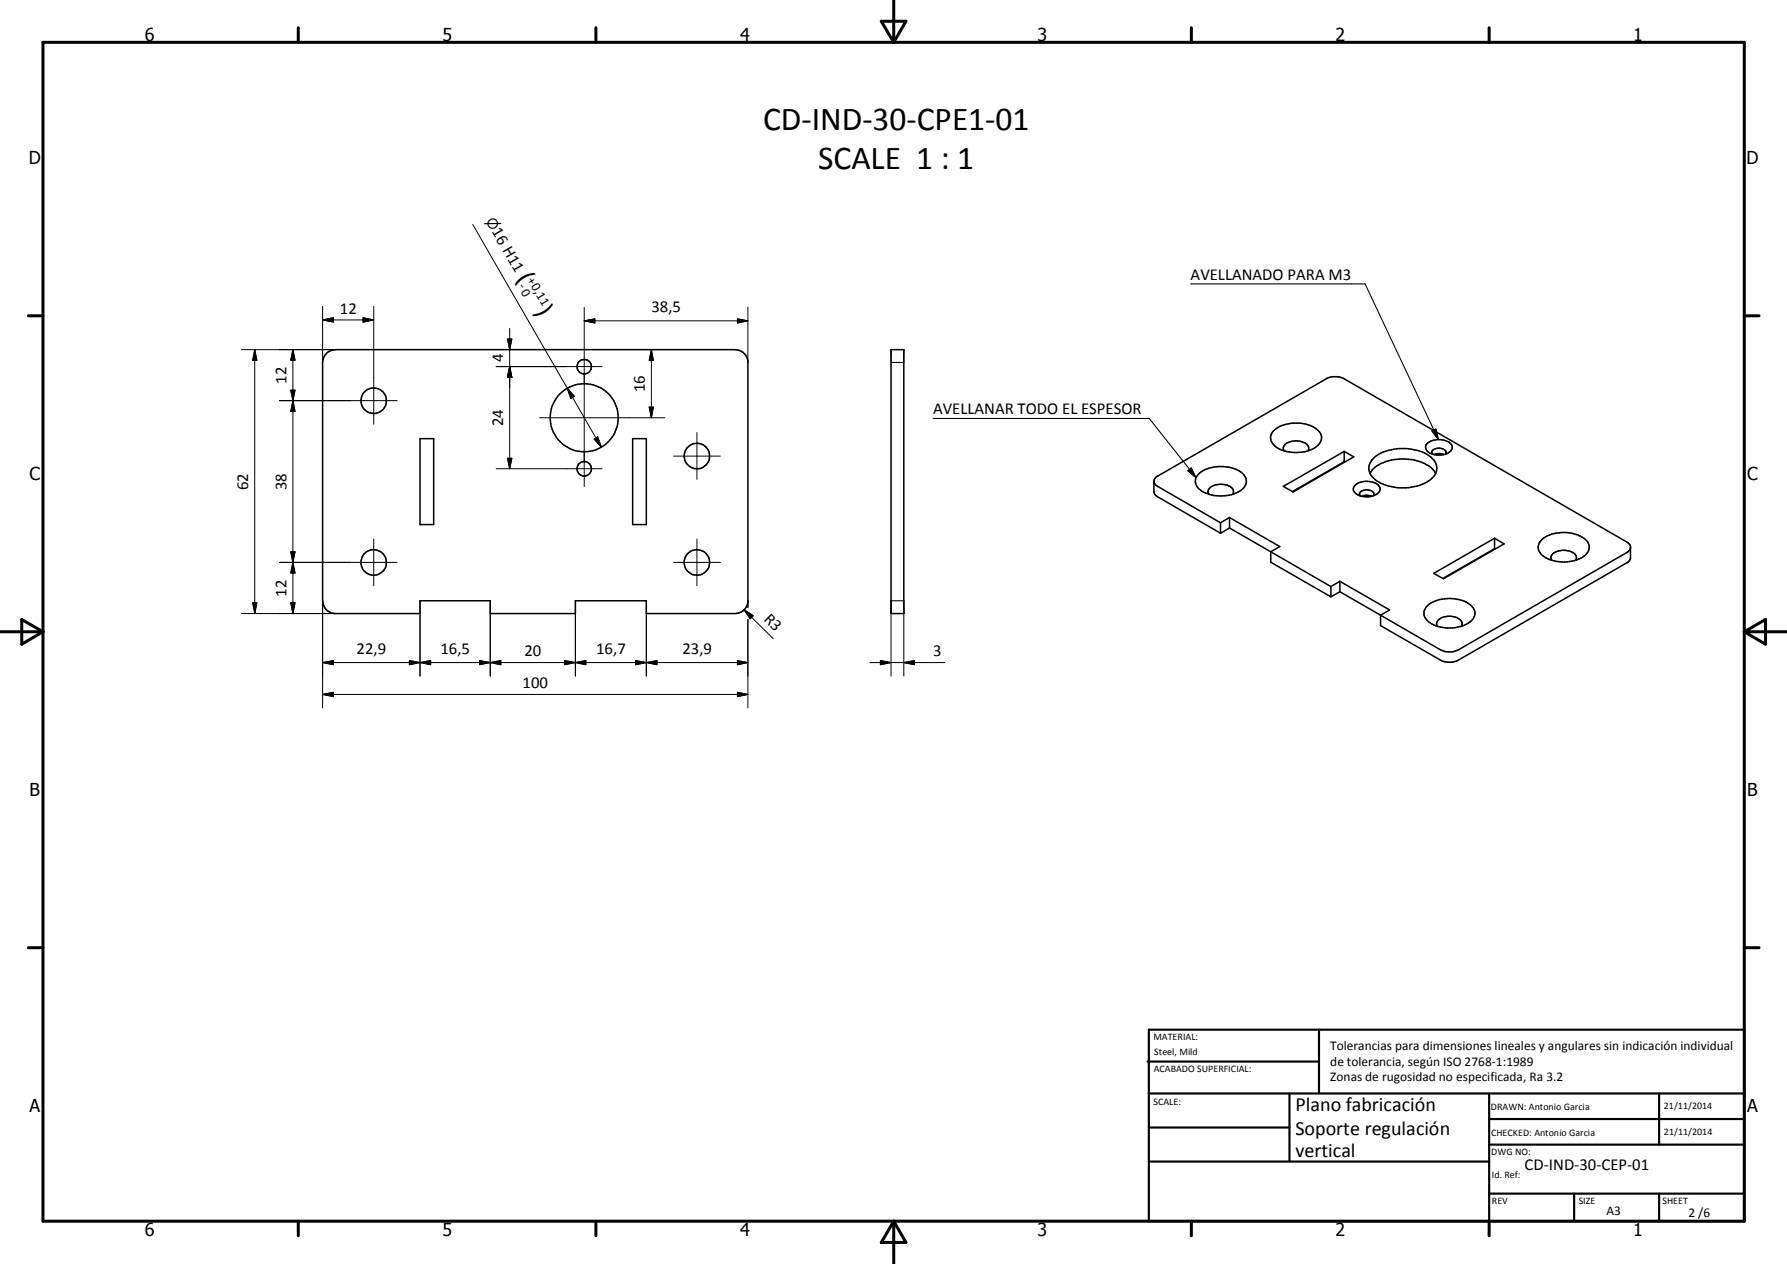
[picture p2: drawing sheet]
<svg xmlns="http://www.w3.org/2000/svg" width="420mm" height="297mm" viewBox="0 0 420 297" stroke-linecap="round" stroke-linejoin="round" font-family="sans-serif">
<g fill="none" stroke="#000" stroke-width=".35">
<path d="M76.7 83.1l1-.7 1.2-.2h94a3 3 0 0 1 2.9 2.6v56.8a3 3 0 0 1-2.9 2.6h-20.9v-3h-16.7v3h-20v-3h-16.5v3h-19.9a3 3 0 0 1-3.1-3v-56l.3-1.2zM209.5 82.2h3v62h-3zM98.8 103.1h3.2v20.2h-3.2zM148.7 103.1h3.3v20.2h-3.3zM271.3 113.1l.6-1.1 39.9-23a4.5 4.5 0 0 1 4.2 0l66.5 38.4 .8 .7 .1 3.2-.6 .8-39.9 23a4.6 4.6 0 0 1-4.2 0l-14.1-8.1v-2.4M271.3 113.1l.3 .6 .6 .6 14.8 8.6M271.3 113.1v2.4l.1 .5 .5 .6 15.1 8.7M281.8 111.5a8.5 8.5 0 0 1 10.6 0 2.44 2.44 0 0 1-.9 3.9 8.9 8.9 0 0 1-9.7-.6 2.26 2.26 0 0 1 0-3.3zM284.3 116.2a1.27 1.27 0 0 1 .8-2 4.1 4.1 0 0 1 4.8 .8l.1 .7-.2 .5M299.4 101.3a8.6 8.6 0 0 1 10.4-.3 2.41 2.41 0 0 1-.6 4.2 8.8 8.8 0 0 1-9.7-.6 2.26 2.26 0 0 1-.1-3.3zM301.7 114.3l14.3-8.2 2.3 1.3-14.3 8.2zM301.9 106a1.49 1.49 0 0 1 1.2-2.1 3.9 3.9 0 0 1 4.4 .9l.2 .4-.2 .8"/>
<path d="M316 108.5l-12.1 7M316 106.1v2.4M316 108.5l.2 .1M318.6 114a4.4 4.4 0 0 1 5.6 .2 1.36 1.36 0 0 1-1 2.2 3.9 3.9 0 0 1-5-1.2v-.5zM319.8 116.5a.94 .94 0 0 1 .1-1 .94 .94 0 0 1 1-.3 1.77 1.77 0 0 1 2.1 .9l-.1 .4M320.2 116.6l1.1-.2 1.1 .2M322.1 111.3a6.1 6.1 0 0 1 3.7-2.8 11.5 11.5 0 0 1 11 1.7l.7 1.1M322.6 108.1a10.4 10.4 0 0 1 8.6-2.6 8.1 8.1 0 0 1 6.1 3 3.2 3.2 0 0 1-1.4 4.5 11.9 11.9 0 0 1-12.6-.3 3.1 3.1 0 0 1-.7-4.6zM335.6 104.2a4.3 4.3 0 0 1 5.7 .4 1.66 1.66 0 0 1-1.4 2.1 3.8 3.8 0 0 1-4.7-1.2v-.8zM336.8 106.7l-.1-.1a1.21 1.21 0 0 1 1.4-1.3 1.36 1.36 0 0 1 1.9 1.3l-.1 .1M337.2 106.8l.8-.2 1.4 .2M287 122.9v2.4"/>
<path d="M289.1 124.1l23.8 13.7M289.1 121.6l11.8 6.8-2.1 1.3v2.4l14.1 8.2M289.1 121.6v2.5M289.1 121.6l-2.1 1.3M289.1 124.1l-2.1 1.2M312.9 137.8v2.5M315 136.6l11.7 6.7-2.1 1.3M315 136.6v2.5M315 139.1l9.6 5.5M315 136.6l-2.1 1.2M315 139.1l-2.1 1.2M337.1 134.7l14.3-8.2 2.2 1.3-14.2 8.2z"/>
<path d="M351.4 128.9l-12.2 7M351.4 126.5v2.4M351.4 128.9l.1 .1M362.7 126.7a8.7 8.7 0 0 1 10.3 .3 2.32 2.32 0 0 1-.5 3.7 8.8 8.8 0 0 1-10.1-.4 2.32 2.32 0 0 1 .3-3.6zM364.9 131.7a1.44 1.44 0 0 1 1.2-2.1 3.7 3.7 0 0 1 4.5 1.1l.1 .5-.3 .5M383.4 128.8l-.3 .5-.6 .5-39.6 22.9a5 5 0 0 1-4.2 0l-14.1-8.1M335.5 142.5a8.5 8.5 0 0 1 10.4-.2 2.33 2.33 0 0 1-.3 3.9 8.7 8.7 0 0 1-10-.4 2.18 2.18 0 0 1-.1-3.3zM338 147.2a1.37 1.37 0 0 1 .9-2 4.3 4.3 0 0 1 4.6 .6 1.17 1.17 0 0 1 .1 1.4"/>
<circle cx="87.9" cy="94.2" r="3"/>
<circle cx="137.4" cy="86.2" r="1.69"/>
<circle cx="137.4" cy="98.2" r="8"/>
<circle cx="137.4" cy="110.2" r="1.71"/>
<circle cx="163.9" cy="107.2" r="2.98"/>
<circle cx="87.8" cy="132.2" r="3"/>
<circle cx="163.9" cy="132.2" r="3"/>
</g>
<path d="M279.9 66.7h41.1l17.2 36.6M209.5 85.2h3M219.4 98.3h50.8l11 14M279.3 110.6l.8-.6 1.1 2.3zM336.7 101.3l.9-.5 .6 2.5zM209.5 141.2h3" fill="none" stroke="#000" stroke-width=".25"/>
<g fill="none" stroke="#000" stroke-width=".71">
<path d="M10.1 9.9h400v277.1h-400zM70.1 6.5v3.4M140.1 6.5v3.4M207.2 5h5.8l-2.9 4.9zM210.1 0v9.9M280.1 6.5v3.4M350.1 6.5v3.4M6.7 74.2h3.4M410.1 74.2h3.5M.1 148.5h10M5.1 145.6l5 2.9-5 2.9zM410.1 148.5h10"/>
<path d="M410.1 148.5l5-2.9v5.8zM6.7 222.7h3.4M410.1 222.7h3.5M70.1 287v3.4M140.1 287v3.4M210.1 287v10M210.1 287l2.9 5h-5.8zM280.1 287v3.4M350.1 287v3.4"/>
</g>
<g fill="none" stroke="#000" stroke-width=".51">
<path d="M269.8 249.5h40.3M270.1 242h140v45h-140zM270.1 257h140M303.2 257v16M310.1 242v15M350.1 257v30M390.1 257v12M270.1 265h33.1M270.1 273h80M350.1 269h60M350.1 263h60M350.1 280.5h60"/>
<path d="M370.1 280.5v6.5M390.1 280.5v6.5"/>
</g>
<g fill="none" stroke="#000" stroke-width=".24">
<path d="M111.2 52.7l22.2 38.5M75.8 75.2l2.6-.5v1zM75.8 72v13.2M75.8 75.2h12.1M85.4 74.7l2.5 .5-2.5 .5zM87.9 72v27.7M119.3 79.7h1l-.5 2.5zM119.8 77.2v33M137.4 75.4l2.5-.5v1zM137.4 72.2v42.1M137.4 75.4h38.4M173.4 74.9l2.4 .5-2.4 .5z"/>
<path d="M175.8 72.2v13M56.7 82.2h22.2M59.9 82.2l.5 2.5h-1zM59.9 82.2v62M65.7 94.1h27.7M68.4 91.7h1l-.5 2.4zM68.9 94.1l.5 2.6h-1zM68.9 82.2l.5 2.5h-1zM68.9 82.2v62M116.7 86.1h24.9M119.8 86.1l.5 2.6h-1zM126.9 98.2h29.4"/>
<path d="M133.4 91.2l1.6 1.9-.8 .5zM133.4 91.2l8 13.9M152.6 95.7h1l-.4 2.5zM153.2 82.2l.4 2.5h-1zM153.2 82.2v16M116.7 110.2h24.9M119.3 107.7h1l-.5 2.5zM139.7 103.2l.8-.5 .9 2.4zM158.4 107.2h11M163.9 101.6v11M65.7 132.2h27.7M68.4 129.7h1l-.5 2.5z"/>
<path d="M68.4 129.7l1 5h-1l1-5zM68.9 132.2l.5 2.5h-1zM87.9 126.7v11M158.4 132.2h11M163.9 126.7v11M56.7 144.2h22.2M59.4 141.6h1l-.5 2.6zM68.4 141.6h1l-.5 2.6zM75.8 155.7l2.6-.5v1zM75.8 141.2v25.2M75.8 155.7h100M96.3 155.2l2.5 .5-2.5 .5z"/>
<path d="M98.8 155.7l2.4-.5v1zM98.8 141.2v17.7M112.8 155.2l2.5 .5-2.5 .5zM115.3 155.7l2.5-.5v1zM115.3 141.2v17.7M132.7 155.2l2.6 .5-2.6 .5zM135.3 155.7l2.4-.5v1zM135.3 141.2v17.7M149.5 155.2l2.5 .5-2.5 .5zM152 155.7l2.5-.5v1zM152 141.2v17.7M173.4 155.2l2.4 .5-2.4 .5z"/>
<path d="M175 143.3l2.1 1.4-.7 .7zM175 143.3l6.8 6.8M175.8 141.2v1.5M175.8 145.6v20.8M204.5 155.7h17.7M207 155.2l2.5 .5-2.5 .5zM209.5 141.2v17.7M212.5 155.7l2.5-.5v1zM212.5 141.2v17.7M75.8 163.2l2.6-.5v1zM75.8 163.2h100M173.4 162.7l2.4 .5-2.4 .5z"/>
</g>
<g fill="#000">
<path d="M75.8 75.2l2.6-.5v1zM85.4 74.7l2.5 .5-2.5 .5zM119.3 79.7h1l-.5 2.5zM137.4 75.4l2.5-.5v1zM173.4 74.9l2.4 .5-2.4 .5zM59.9 82.2l.5 2.5h-1zM68.4 91.7h1l-.5 2.4zM68.9 94.1l.5 2.6h-1zM68.9 82.2l.5 2.5h-1zM119.8 86.1l.5 2.6h-1zM133.4 91.2l1.6 1.9-.8 .5zM152.6 95.7h1l-.4 2.5z"/>
<path d="M153.2 82.2l.4 2.5h-1zM119.3 107.7h1l-.5 2.5zM139.7 103.2l.8-.5 .9 2.4zM279.3 110.6l.8-.6 1.1 2.3zM336.7 101.3l.9-.5 .6 2.5zM68.4 129.7h1l-.5 2.5zM68.9 132.2l.5 2.5h-1zM59.4 141.6h1l-.5 2.6zM68.4 141.6h1l-.5 2.6zM75.8 155.7l2.6-.5v1zM96.3 155.2l2.5 .5-2.5 .5zM98.8 155.7l2.4-.5v1z"/>
<path d="M112.8 155.2l2.5 .5-2.5 .5zM115.3 155.7l2.5-.5v1zM132.7 155.2l2.6 .5-2.6 .5zM135.3 155.7l2.4-.5v1zM149.5 155.2l2.5 .5-2.5 .5zM152 155.7l2.5-.5v1zM173.4 155.2l2.4 .5-2.4 .5zM175 143.3l2.1 1.4-.7 .7zM207 155.2l2.5 .5-2.5 .5zM212.5 155.7l2.5-.5v1zM75.8 163.2l2.6-.5v1zM173.4 162.7l2.4 .5-2.4 .5z"/>
</g>
<g font-size="7.9">
<text x="179.4" y="30.6">CD-IND-30-CPE1-01</text>
<text x="192.4" y="39.7">SCALE 1 : 1</text>
</g>
<g font-size="6.3">
<text x="121.4" y="65.4" transform="rotate(60 121.4 65.4)">(</text>
<text x="125.9" y="73.1" transform="rotate(60 125.9 73.1)">)</text>
</g>
<g font-size="4.7">
<text x="304.6" y="261.2">Plano fabricación</text>
<text x="304.6" y="266.6">Soporte regulación</text>
<text x="304.6" y="272">vertical</text>
</g>
<g font-size="4.2">
<text x="34" y="9.6">6</text>
<text x="104" y="9.6">5</text>
<text x="174" y="9.6">4</text>
<text x="244" y="9.6">3</text>
<text x="314" y="9.6">2</text>
<text x="384" y="9.6">1</text>
<text x="6.8" y="38.7">D</text>
<text x="410.6" y="38.7">D</text>
<text x="7" y="112.9">C</text>
<text x="410.8" y="112.9">C</text>
<text x="7" y="187.1">B</text>
<text x="410.8" y="187.1">B</text>
<text x="7" y="261.4">A</text>
<text x="410.8" y="261.4">A</text>
<text x="34" y="290.4">6</text>
<text x="104" y="290.4">5</text>
<text x="174" y="290.4">4</text>
<text x="244" y="290.4">3</text>
<text x="314" y="290.4">2</text>
<text x="384" y="290.4">1</text>
</g>
<g font-size="3.9">
<text x="115.6" y="54.4" transform="rotate(60 115.6 54.4)">16 H11</text>
<text x="279.9" y="65.7">AVELLANADO PARA M3</text>
<text x="79.9" y="73.7">12</text>
<text x="153.2" y="73.4">38,5</text>
<text x="118.3" y="85.2" transform="rotate(-90 118.3 85.2)">4</text>
<text x="67.4" y="90.2" transform="rotate(-90 67.4 90.2)">12</text>
<text x="151.6" y="92.2" transform="rotate(-90 151.6 92.2)">16</text>
<text x="118.3" y="100.2" transform="rotate(-90 118.3 100.2)">24</text>
<text x="219.4" y="97.3">AVELLANAR TODO EL ESPESOR</text>
<text x="58.4" y="115.2" transform="rotate(-90 58.4 115.2)">62</text>
<text x="67.3" y="115.2" transform="rotate(-90 67.3 115.2)">38</text>
<text x="67.4" y="140.2" transform="rotate(-90 67.4 140.2)">12</text>
<text x="179.4" y="145.6" transform="rotate(45 179.4 145.6)">R3</text>
<text x="83.9" y="153.7">22,9</text>
<text x="103.6" y="153.7">16,5</text>
<text x="123.3" y="154.2">20</text>
<text x="140.2" y="153.7">16,7</text>
<text x="160.5" y="153.7">23,9</text>
<text x="219.4" y="154.2">3</text>
<text x="122.9" y="161.7">100</text>
<text x="358.5" y="275">CD-IND-30-CEP-01</text>
</g>
<text font-size="3.3" x="114.2" y="52" transform="rotate(60 114.2 52)">n</text>
<g font-size="3.1">
<text x="123.9" y="65.8" transform="rotate(60 123.9 65.8)">+0,11</text>
<text x="121.9" y="67.3" transform="rotate(60 121.9 67.3)">-0</text>
<text x="312.7" y="246.8">Tolerancias para dimensiones lineales y angulares sin indicación individual</text>
<text x="312.7" y="250.4">de tolerancia, según ISO 2768-1:1989</text>
<text x="312.7" y="254">Zonas de rugosidad no especificada, Ra 3.2</text>
<text x="377.7" y="285.6">A3</text>
<text x="397" y="285.9">2 /6</text>
</g>
<g font-size="2.4">
<text x="271.2" y="244.4">MATERIAL:</text>
<text x="271.3" y="252">ACABADO SUPERFICIAL:</text>
<text x="271.4" y="247.9">Steel, Mild</text>
<text x="271.2" y="259.7">SCALE:</text>
<text x="350.6" y="260.9">DRAWN: Antonio Garcia</text>
<text x="391.2" y="260.6">21/11/2014</text>
<text x="350.6" y="267">CHECKED: Antonio Garcia</text>
<text x="391.2" y="266.7">21/11/2014</text>
<text x="350.6" y="271.4">DWG NO:</text>
<text x="350.8" y="276.9">Id. Ref:</text>
<text x="350.8" y="282.8">REV</text>
<text x="371.2" y="282.9">SIZE</text>
<text x="390.9" y="282.9">SHEET</text>
</g>
</svg>
